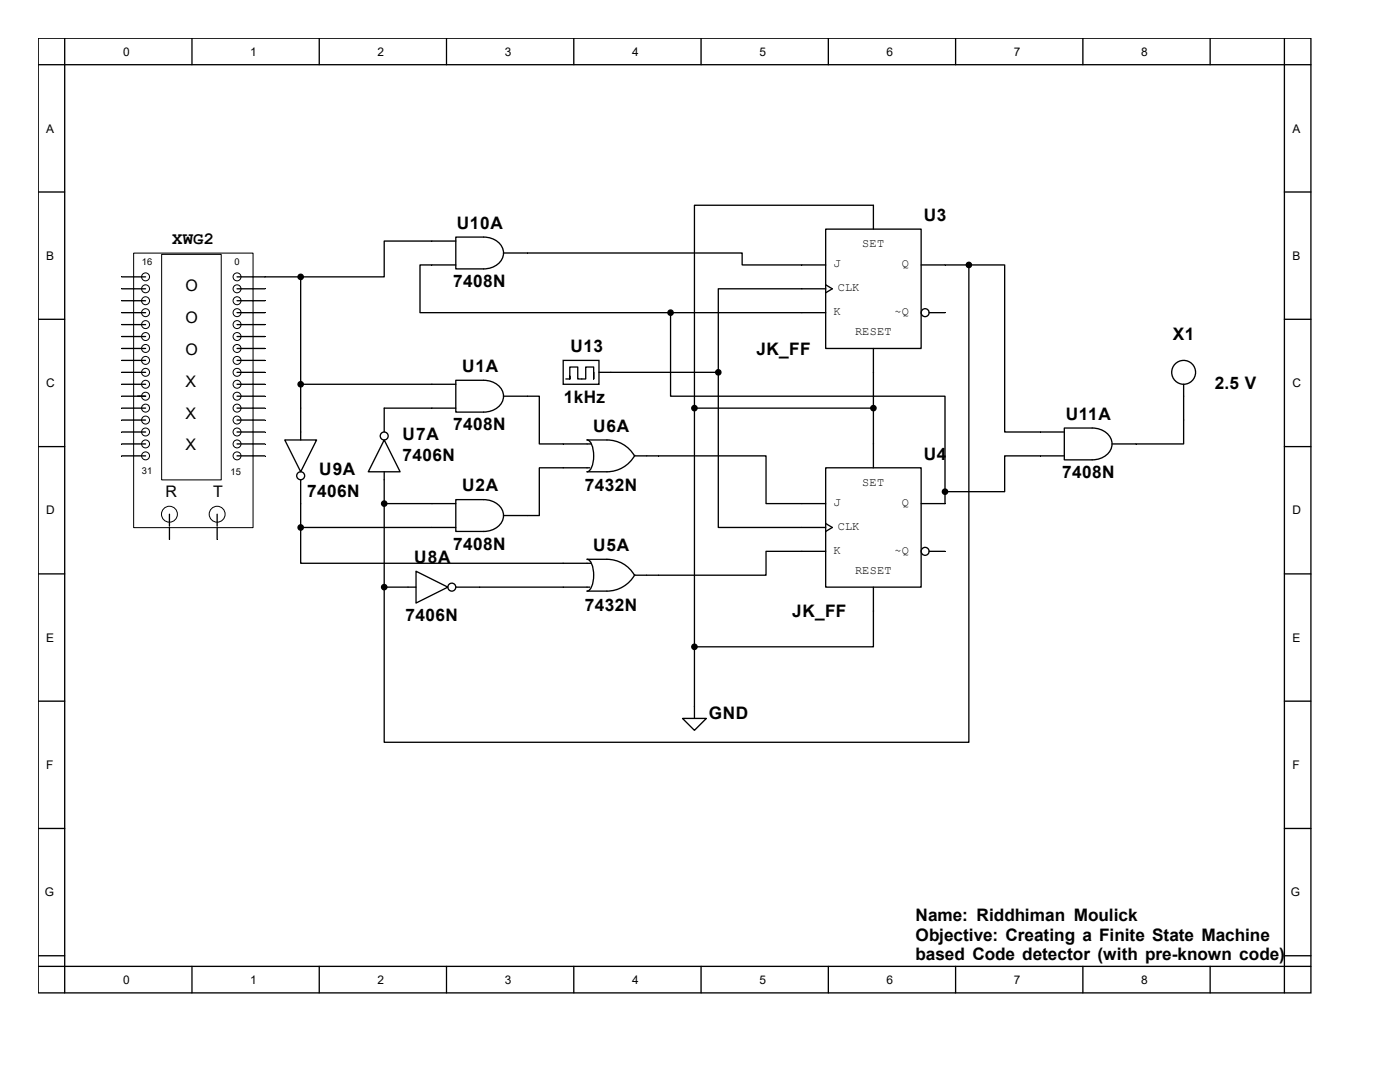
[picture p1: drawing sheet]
<svg xmlns="http://www.w3.org/2000/svg" width="279mm" height="216mm" viewBox="0 0 279 216" stroke-linecap="round" stroke-linejoin="round" font-family="sans-serif">
<g fill="none" stroke="#000" stroke-width=".26">
<path d="M7.6 7.6h254v190.5h-254zM7.6 12.9h254M12.9 7.6v190.5M38.3 7.6v5.3M63.7 7.6v5.3M89.1 7.6v5.3M114.5 7.6v5.3M139.9 7.6v5.3M165.3 7.6v5.3M190.7 7.6v5.3M216.1 7.6v5.3M241.5 7.6v5.3"/>
<path d="M256.3 7.6v190.5M7.6 38.3h5.3M256.3 38.3h5.3M160 52.9h4.8M160 57.6h4.8M164.8 45.7h19v23.8h-19zM164.8 56.8l1.3 .8-1.3 .8M174.3 45.7v-4.7h-35.7v40.4M183.8 52.9h4.8M7.6 63.7h5.3M160 62.4h4.8M174.3 69.5v23.8"/>
<path d="M185.4 62.4h3.2M256.3 63.7h5.3M7.6 89.1h5.3M138.6 81.4v47.7h35.7v-11.9M138.6 81.4h35.7M164.8 93.3h19v23.9h-19zM256.3 89.1h5.3M7.6 114.5h5.3M160 100.5h4.8M160 110h4.8M160 105.3h4.8M164.8 104.5l1.3 .8-1.3 .7"/>
<path d="M183.8 100.5h4.8M185.4 110h3.2M256.3 114.5h5.3M7.6 139.9h5.3M256.3 139.9h5.3M136.2 143.4h4.8l-2.4 2.3zM138.6 141v2.4M7.6 165.3h5.3M256.3 165.3h5.3M7.6 190.7h5.3M7.6 192.8h254M38.3 192.8v5.3"/>
<path d="M63.7 192.8v5.3M89.1 192.8v5.3M114.5 192.8v5.3M139.9 192.8v5.3M165.3 192.8v5.3M190.7 192.8v5.3M216.1 192.8v5.3M241.5 192.8v5.3M256.3 190.7h5.3"/>
<circle cx="184.6" cy="62.4" r=".79"/>
<circle cx="184.6" cy="110" r=".79"/>
</g>
<g fill="#000" stroke="#000" stroke-width=".26">
<circle cx="138.6" cy="81.4" r=".53"/>
<circle cx="174.3" cy="81.4" r=".53"/>
<circle cx="138.6" cy="129.1" r=".53"/>
</g>
<path d="M26.7 50.5h23.8v54.8h-23.8z" fill="#fff"/>
<path d="M26.7 50.5h23.8v54.8h-23.8z" fill="none" stroke="#000" stroke-width=".2"/>
<g fill="#fff" stroke="#000" stroke-width=".2">
<circle cx="29.1" cy="55.2" r=".79"/>
<circle cx="29.1" cy="57.6" r=".79"/>
<circle cx="29.1" cy="60" r=".79"/>
<circle cx="29.1" cy="62.4" r=".79"/>
<circle cx="29.1" cy="64.8" r=".79"/>
<circle cx="29.1" cy="67.2" r=".79"/>
<circle cx="29.1" cy="69.5" r=".79"/>
<circle cx="29.1" cy="71.9" r=".79"/>
<circle cx="29.1" cy="74.3" r=".79"/>
<circle cx="29.1" cy="76.7" r=".79"/>
<circle cx="29.1" cy="79.1" r=".79"/>
<circle cx="29.1" cy="81.4" r=".79"/>
<circle cx="29.1" cy="83.8" r=".79"/>
<circle cx="29.1" cy="86.2" r=".79"/>
<circle cx="29.1" cy="88.6" r=".79"/>
<circle cx="29.1" cy="91" r=".79"/>
<circle cx="47.3" cy="55.2" r=".79"/>
<circle cx="47.3" cy="57.6" r=".79"/>
<circle cx="47.3" cy="60" r=".79"/>
<circle cx="47.3" cy="62.4" r=".79"/>
<circle cx="47.3" cy="64.8" r=".79"/>
<circle cx="47.3" cy="67.2" r=".79"/>
<circle cx="47.3" cy="69.5" r=".79"/>
<circle cx="47.3" cy="71.9" r=".79"/>
<circle cx="47.3" cy="74.3" r=".79"/>
<circle cx="47.3" cy="76.7" r=".79"/>
<circle cx="47.3" cy="79.1" r=".79"/>
<circle cx="47.3" cy="81.4" r=".79"/>
<circle cx="47.3" cy="83.8" r=".79"/>
<circle cx="47.3" cy="86.2" r=".79"/>
<circle cx="47.3" cy="88.6" r=".79"/>
<circle cx="47.3" cy="91" r=".79"/>
</g>
<path d="M32.3 50.8h11.9v45h-11.9z" fill="#fff"/>
<path d="M32.3 50.8h11.9v45h-11.9z" fill="none" stroke="#000" stroke-width=".2"/>
<g fill="none" stroke="#000" stroke-width=".26">
<path d="M26.7 55.2h2.4M26.7 57.6h2.4M47.3 55.2h3.2M47.3 57.6h3.2M26.7 60h2.4M26.7 62.4h2.4M26.7 64.8h2.4M26.7 67.2h2.4M26.7 69.5h2.4M26.7 71.9h2.4M26.7 74.3h2.4M26.7 76.7h2.4"/>
<path d="M26.7 79.1h2.4M47.3 60h3.2M47.3 62.4h3.2M47.3 64.8h3.2M47.3 67.2h3.2M47.3 69.5h3.2M47.3 71.9h3.2M47.3 74.3h3.2M47.3 76.7h3.2M47.3 79.1h3.2M26.7 91h2.4M26.7 81.4h2.4"/>
<path d="M26.7 83.8h2.4M26.7 86.2h2.4M26.7 88.6h2.4M47.3 91h3.2M47.3 81.4h3.2M47.3 83.8h3.2M47.3 86.2h3.2M47.3 88.6h3.2"/>
</g>
<g fill="#fff" stroke="#000" stroke-width=".2">
<circle cx="33.8" cy="102.6" r="1.59"/>
<circle cx="43.3" cy="102.6" r="1.59"/>
</g>
<g fill="none" stroke="#000" stroke-width=".26">
<path d="M24.3 55.2h2.4M24.3 57.6h2.4M50.5 55.2h9.5M50.5 57.6h2.4M60 55.2v32.6M91 47.3h5.5a3.6 3.6 0 0 1 4 3.2 3.6 3.6 0 0 1-4 3.2h-5.5zM91 48.1h-14.3v7.1h-16.7M91 52.9h-7.2v9.5h50M100.5 50.5h47.6v2.4h11.9M160 57.6h-16.6v16.7M188.6 52.9h4.8M193.4 52.9v95.2h-116.7v-30.9"/>
<path d="M193.4 52.9h7.1v33.3h11.9M24.3 60h2.4M24.3 62.4h2.4M24.3 64.8h2.4M24.3 67.2h2.4M24.3 69.5h2.4M24.3 71.9h2.4M24.3 74.3h2.4M24.3 76.7h2.4M24.3 79.1h2.4M50.5 60h2.4M50.5 62.4h2.4"/>
<path d="M50.5 64.8h2.4M50.5 67.2h2.4M50.5 69.5h2.4M50.5 71.9h2.4M50.5 74.3h2.4M50.5 76.7h2.4M50.5 79.1h2.4M60 76.7h31M91 75.9h5.5a3.6 3.6 0 0 1 4 3.2 3.6 3.6 0 0 1-4 3.1h-5.5zM100.5 79.1h7.1v9.5h10.4M112.4 71.9h7.1v4.8h-7.1zM112.9 75.6h.8"/>
<path d="M118.5 74.3v1.3v-2.4h-1.6v2.4h-1.6v-2.4h-1.6v2.4v-.5M119.5 74.3h23.9M133.8 62.4v16.7h54.8v19M133.8 62.4h26.2M143.4 74.3v31h16.6M236.2 76.7v11.9h-14.3M24.3 81.4h2.4M24.3 83.8h2.4M24.3 86.2h2.4M24.3 88.6h2.4M24.3 91h2.4M50.5 81.4h2.4"/>
<path d="M50.5 83.8h2.4M50.5 86.2h2.4M50.5 88.6h2.4M50.5 91h2.4M56.8 87.8h6.4l-3.2 6.3zM60 95.7v9.6M76.7 87.8l3.2 6.3h-6.4zM76.7 94.1v23.1M91 99.7h5.5a3.6 3.6 0 0 1 4 3.2 3.6 3.6 0 0 1-4 3.1h-5.5zM91 81.4h-14.3v4.8M117.7 93.3h-10.1v9.6h-7.1M126.7 91h26.2v9.5h7.1"/>
<path d="M126.7 90.8a6.3 6.3 0 0 1-5.6 3.3h-3.9a2.4 2.4 0 0 0 1.2-2.4v-1.5a2.4 2.4 0 0 0-1.2-2.4h3.9a6.3 6.3 0 0 1 5.5 3.2M188.6 98.1v2.4M212.4 85.4h5.6a3.6 3.6 0 0 1 3.9 3.2 3.6 3.6 0 0 1-3.9 3.2h-5.6zM212.4 91h-11.9v7.1h-11.9M33.8 102.6v2.4M33.8 105.3v2.3M43.3 102.6v2.4M43.3 105.3v2.3M60 105.3v7.1h58M60 105.3h31M76.7 100.5h.1M76.7 117.2h.1"/>
<path d="M76.7 100.5h14.3M76.7 117.2h6.3M83 114l6.4 3.2-6.4 3.1zM91 117.2h26.7M126.7 114.7a6.3 6.3 0 0 1-5.6 3.3h-3.9a2.4 2.4 0 0 0 1.2-2.5v-1.5a2.4 2.4 0 0 0-1.2-2.4h3.9a6.3 6.3 0 0 1 5.5 3.2M160 110h-7.1v4.8h-26.2M138.6 129.1v11.9"/>
<circle cx="236.2" cy="74.3" r="2.38"/>
<circle cx="60" cy="94.9" r=".79"/>
<circle cx="76.7" cy="87" r=".79"/>
<circle cx="90.2" cy="117.2" r=".79"/>
</g>
<g fill="#000" stroke="#000" stroke-width=".26">
<circle cx="60" cy="55.2" r=".53"/>
<circle cx="193.4" cy="52.9" r=".53"/>
<circle cx="60" cy="76.7" r=".53"/>
<circle cx="133.8" cy="62.4" r=".53"/>
<circle cx="143.4" cy="74.3" r=".53"/>
<circle cx="188.6" cy="98.1" r=".53"/>
<circle cx="60" cy="105.3" r=".53"/>
<circle cx="76.7" cy="100.5" r=".53"/>
<circle cx="76.7" cy="117.2" r=".53"/>
</g>
<g font-size="3.4">
<text x="91.2" y="45.7">U10A</text>
<text x="184.4" y="44.1">U3</text>
<text x="34.3" y="48.6">XWG2</text>
<text x="90.5" y="57.3">7408N</text>
<text x="113.9" y="70.3">U13</text>
<text x="151" y="70.8">JK_FF</text>
<text x="234.1" y="67.9">X1</text>
<text x="92.2" y="74.3">U1A</text>
<text x="242.5" y="77.7">2.5 V</text>
<text x="112.5" y="80.3">1kHz</text>
<text x="212.7" y="83.8">U11A</text>
<text x="80.3" y="87.8">U7A</text>
<text x="90.5" y="85.9">7408N</text>
<text x="118.4" y="86.1">U6A</text>
<text x="63.7" y="94.9">U9A</text>
<text x="80.3" y="92">7406N</text>
<text x="184.4" y="91.7">U4</text>
<text x="212" y="95.4">7408N</text>
<text x="61.3" y="99.1">7406N</text>
<text x="92.2" y="98">U2A</text>
<text x="116.7" y="98">7432N</text>
<text x="82.7" y="112.4">U8A</text>
<text x="90.5" y="109.7">7408N</text>
<text x="118.4" y="110">U5A</text>
<text x="80.9" y="124">7406N</text>
<text x="116.7" y="121.9">7432N</text>
<text x="158.1" y="123.2">JK_FF</text>
<text x="141.4" y="143.6">GND</text>
<text x="182.7" y="183.8">Name: Riddhiman Moulick</text>
<text x="182.7" y="187.7">Objective: Creating a Finite State Machine</text>
<text x="182.7" y="191.6">based Code detector (with pre-known code)</text>
</g>
<g font-size="3.2">
<text x="37" y="58.1">O</text>
<text x="37" y="64.5">O</text>
<text x="37" y="70.8">O</text>
<text x="37" y="77.2">X</text>
<text x="37" y="83.5">X</text>
<text x="37" y="89.9">X</text>
<text x="33" y="99.1">R</text>
<text x="42.5" y="99.1">T</text>
</g>
<g font-size="2.4">
<text x="24.6" y="11.1">0</text>
<text x="50" y="11.1">1</text>
<text x="75.4" y="11.1">2</text>
<text x="100.8" y="11.1">3</text>
<text x="126.2" y="11.1">4</text>
<text x="151.6" y="11.1">5</text>
<text x="177" y="11.1">6</text>
<text x="202.4" y="11.1">7</text>
<text x="227.8" y="11.1">8</text>
<text x="9.2" y="26.5">A</text>
<text x="257.9" y="26.5">A</text>
<text x="9.2" y="51.9">B</text>
<text x="166.4" y="53.3">J</text>
<text x="172.1" y="49.3">SET</text>
<text x="180" y="53.3">Q</text>
<text x="257.9" y="51.9">B</text>
<text x="167.2" y="58.1">CLK</text>
<text x="166.4" y="62.9">K</text>
<text x="178.5" y="62.9">~Q</text>
<text x="170.6" y="66.9">RESET</text>
<text x="9.2" y="77.3">C</text>
<text x="257.9" y="77.3">C</text>
<text x="166.4" y="101">J</text>
<text x="172.1" y="96.9">SET</text>
<text x="180" y="101">Q</text>
<text x="9.2" y="102.7">D</text>
<text x="167.2" y="105.7">CLK</text>
<text x="257.9" y="102.7">D</text>
<text x="166.4" y="110.5">K</text>
<text x="178.5" y="110.5">~Q</text>
<text x="170.6" y="114.6">RESET</text>
<text x="9.2" y="128.1">E</text>
<text x="257.9" y="128.1">E</text>
<text x="9.2" y="153.5">F</text>
<text x="257.9" y="153.5">F</text>
<text x="8.9" y="178.9">G</text>
<text x="257.6" y="178.9">G</text>
<text x="24.6" y="196.3">0</text>
<text x="50" y="196.3">1</text>
<text x="75.4" y="196.3">2</text>
<text x="100.8" y="196.3">3</text>
<text x="126.2" y="196.3">4</text>
<text x="151.6" y="196.3">5</text>
<text x="177" y="196.3">6</text>
<text x="202.4" y="196.3">7</text>
<text x="227.8" y="196.3">8</text>
</g>
<g font-size="1.9">
<text x="28.3" y="53">16</text>
<text x="46.8" y="53">0</text>
<text x="28.3" y="94.5">31</text>
<text x="46" y="94.8">15</text>
</g>
</svg>
